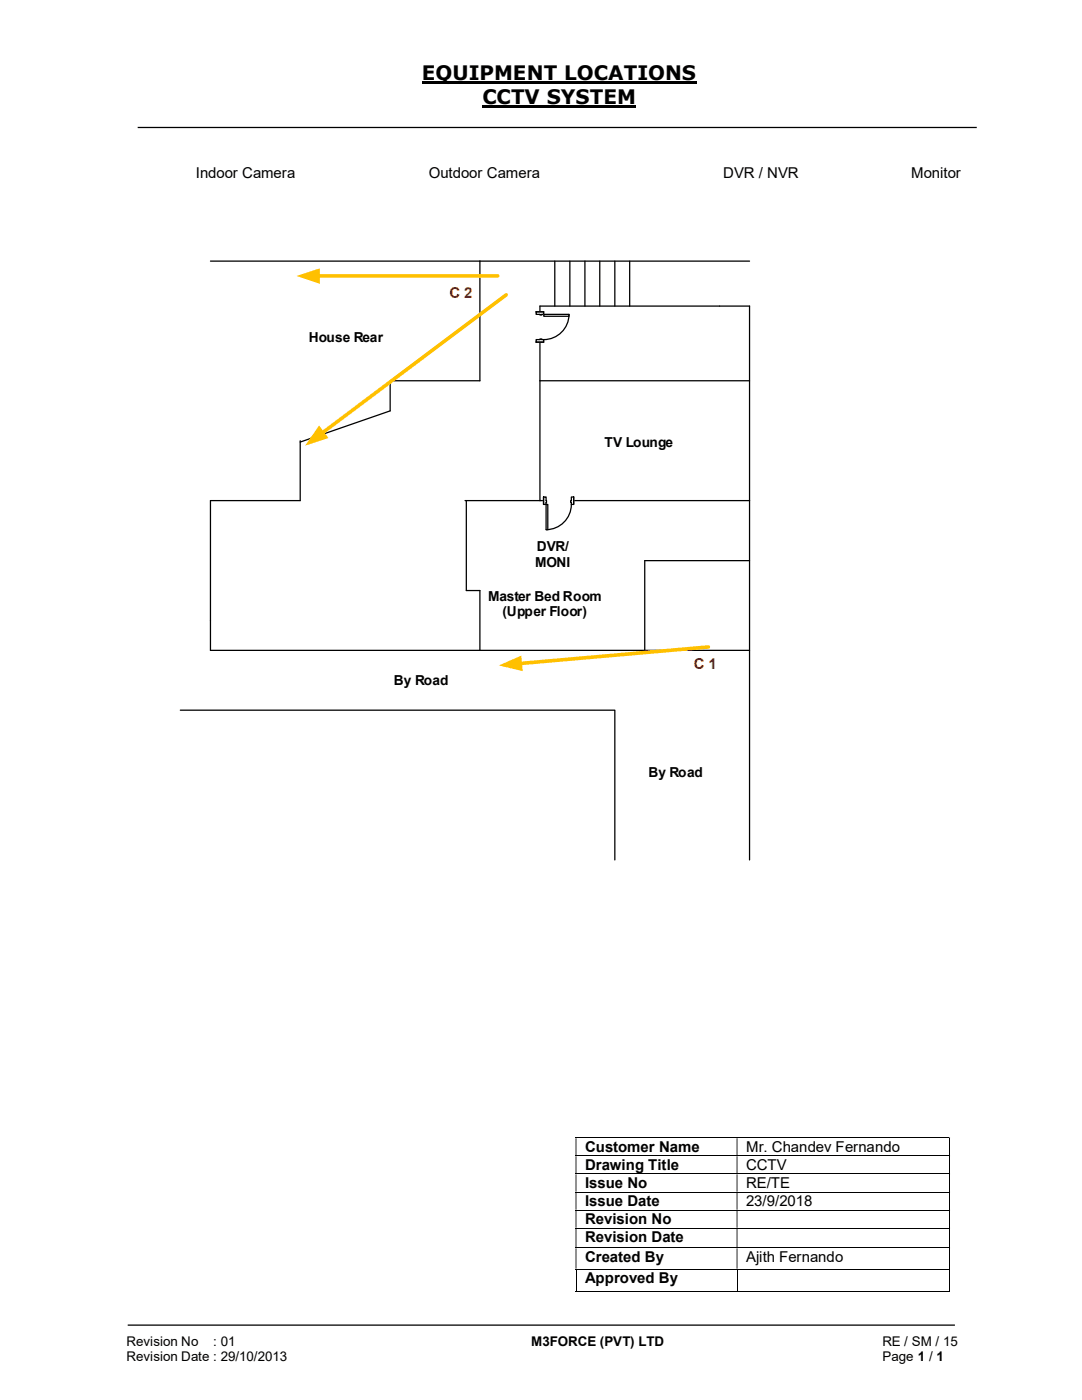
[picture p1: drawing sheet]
<svg xmlns="http://www.w3.org/2000/svg" width="216mm" height="279mm" viewBox="0 0 216 279" stroke-linecap="round" stroke-linejoin="round" font-family="sans-serif">
<path d="M84.2 16.4h54.8M96.3 21.3h30.7" fill="none" stroke="#000" stroke-width=".42"/>
<g fill="none" stroke="#000" stroke-width=".25">
<path d="M27.5 25.4h167.4M42 52.1h53.8v23.9h-17.9v6l-18 6.2M110.7 52.1v9M113.7 52.1v9M116.7 52.1v9M119.7 52.1v9M122.7 52.1v9M125.6 52.1v9M107.7 76h41.9M59.9 88v11.9h-17.9v29.9h107.6M92.8 99.9h56.8M93 99.9v18h2.8v11.9"/>
<path d="M107.7 99.9v-38.8h41.9v110.5M149.6 111.9h-20.9v17.9M36 141.7h86.7v29.9M25.5 264.5h165"/>
</g>
<g fill="none" stroke="#000" stroke-width=".2">
<path d="M114.9 227.1h74.5M114.9 230.7h74.5M114.9 234.3h74.5M114.9 237.9h74.5M189.5 227.2v3.4M189.5 230.8v3.4M189.5 234.4v3.4M189.5 238v3.4M114.9 241.5h74.5M114.9 245.1h74.5M114.9 249h74.5M114.9 253.3h74.5"/>
<path d="M114.9 257.8h32.1M114.9 253.3v4.6M147.1 253.3v4.6M147.2 257.8h42.2M189.5 241.6v3.4M189.5 245.2v3.8M189.5 249.1v4.1M189.5 253.3v4.6"/>
</g>
<g fill="#000">
<path d="M189.4 227h.2v.2h-.2zM114.9 227.2h.1v3.4h-.1zM147 227.2h.2v3.4h-.2z" fill-rule="evenodd"/>
<path d="M189.4 230.6h.2v.2h-.2zM114.9 230.8h.1v3.4h-.1zM147 230.8h.2v3.4h-.2z" fill-rule="evenodd"/>
<path d="M189.4 234.2h.2v.2h-.2zM114.9 234.4h.1v3.4h-.1zM147 234.4h.2v3.4h-.2z" fill-rule="evenodd"/>
<path d="M189.4 237.8h.2v.2h-.2zM114.9 238h.1v3.4h-.1zM147 238h.2v3.4h-.2z" fill-rule="evenodd"/>
<path d="M189.4 241.4h.2v.2h-.2zM114.9 241.6h.1v3.4h-.1zM147 241.6h.2v3.4h-.2z" fill-rule="evenodd"/>
<path d="M189.4 245h.2v.2h-.2zM114.9 245.2h.1v3.8h-.1zM147 245.2h.2v3.8h-.2z" fill-rule="evenodd"/>
<path d="M189.4 249h.2v.1h-.2zM114.9 249.1h.1v4.1h-.1zM147 249.1h.2v4.1h-.2z" fill-rule="evenodd"/>
</g>
<path d="M189.4 253.2h.2v.1h-.2zM189.4 257.7h.2v.2h-.2z" fill="#000"/>
<path d="M106.9 62.2h1.6v6.1h-1.6z" fill-rule="evenodd" fill="#fff"/>
<path d="M106.9 62.2h1.6v6.1h-1.6z" fill="none" stroke="#fff" stroke-width=".25"/>
<path d="M107 62.2h1.5v.5h-1.5zM107 67.8v.5h1.5v-.5z" fill-rule="evenodd" fill="#fff"/>
<path d="M107.7 62.7h-.7v-.5h1.5v.5h-.4M107.7 67.8h-.7v.5h1.5v-.5h-.4" fill="none" stroke="#000" stroke-width=".25"/>
<path d="M107.7 62.7h.4v.2h-.4zM107.7 67.6v.2h.4v-.2z" fill-rule="evenodd" fill="#fff"/>
<path d="M107 62.2h1.5M107 68.3h1.5M107.7 62.7v.2h.4v-.2M107.7 67.8v-.2h.4v.2M113.5 62.7a5 5 0 0 1-5 5.1" fill="none" stroke="#000" stroke-width=".25"/>
<path d="M108.5 62.7h5v.4h-5z" fill="#fff"/>
<path d="M108.5 62.7h5v.4h-5z" fill="none" stroke="#000" stroke-width=".25"/>
<path d="M108.5 99.1h6v1.6h-6z" fill="#fff"/>
<path d="M108.5 99.1h6v1.6h-6z" fill="none" stroke="#fff" stroke-width=".25"/>
<path d="M108.5 99.2v1.5h.5v-1.5zM114 99.2h.5v1.5h-.5z" fill-rule="evenodd" fill="#fff"/>
<path d="M109 99.9v-.7h-.5v1.5h.5v-.4M114 99.9v-.7h.5v1.5h-.5v-.4" fill="none" stroke="#000" stroke-width=".25"/>
<path d="M109 99.9l.1 .4zM113.9 99.9h.1v.4h-.1z" fill-rule="evenodd" fill="#fff"/>
<path d="M108.5 99.2v1.5M109 99.9v.4M114 99.9h-.1v.4h.1M114.5 99.2v1.5M114 100.7a5 5 0 0 1-5 5" fill="none" stroke="#000" stroke-width=".25"/>
<path d="M109 100.7h.3v5h-.3z" fill-rule="evenodd" fill="#fff"/>
<path d="M109 100.7h.3v5h-.3z" fill="none" stroke="#000" stroke-width=".25"/>
<path d="M101 58.8l-36.7 27.6" fill="none" stroke="#ffc000" stroke-width=".72"/>
<path d="M63.7 84.9l1.8 2.5-4.6 1.5z" fill="#ffc000"/>
<path d="M63.5 55.1h35.8" fill="none" stroke="#ffc000" stroke-width=".72"/>
<path d="M59.2 55.1l4.6-1.5v3z" fill="#ffc000"/>
<path d="M141.4 129.1l-37.6 3.3" fill="none" stroke="#ffc000" stroke-width=".72"/>
<path d="M99.5 132.8l4.5-1.9 .3 3z" fill="#ffc000"/>
<path d="M95.8 52.1h53.8" fill="none" stroke="#000" stroke-width=".25"/>
<g font-size="4">
<text x="84.2" y="16">EQUIPMENT LOCATIONS</text>
<text x="96.3" y="20.8">CCTV SYSTEM</text>
</g>
<g font-size="3">
<text x="39.1" y="35.5">Indoor Camera</text>
<text x="85.6" y="35.5">Outdoor Camera</text>
<text x="144.3" y="35.5">DVR / NVR</text>
<text x="181.8" y="35.5">Monitor</text>
<text x="116.8" y="229.9">Customer Name</text>
<text x="116.8" y="233.5">Drawing Title</text>
<text x="148.9" y="229.9">Mr. Chandev Fernando</text>
<text x="148.9" y="233.5">CCTV</text>
<text x="116.8" y="237.1">Issue No</text>
<text x="148.9" y="237.1">RE/TE</text>
<text x="116.8" y="240.7">Issue Date</text>
<text x="116.8" y="244.3">Revision No</text>
<text x="148.9" y="240.7">23/9/2018</text>
<text x="116.8" y="247.9">Revision Date</text>
<text x="116.8" y="251.8">Created By</text>
<text x="148.9" y="251.8">Ajith Fernando</text>
<text x="116.8" y="256.1">Approved By</text>
</g>
<g font-size="3" fill="#c00000">
<text x="89.7" y="59.4">C 2</text>
<text x="138.4" y="133.5">C 1</text>
</g>
<g font-size="2.7">
<text x="61.6" y="68.3">House Rear</text>
<text x="120.6" y="89.2">TV Lounge</text>
<text x="106.8" y="113.2">MONI</text>
<text x="107.1" y="110">DVR/</text>
<text x="97.4" y="119.8">Master Bed Room</text>
<text x="100.3" y="123">(Upper Floor)</text>
<text x="78.6" y="136.7">By Road</text>
<text x="129.4" y="155">By Road</text>
<text x="25.2" y="268.7">Revision No</text>
<text x="42.6" y="268.7">: 01</text>
<text x="106" y="268.7">M3FORCE (PVT) LTD</text>
<text x="176.1" y="268.7">RE / SM / 15</text>
<text x="25.2" y="271.7">Revision Date : 29/10/2013</text>
<text x="176.1" y="271.7">Page 1 / 1</text>
</g>
</svg>
